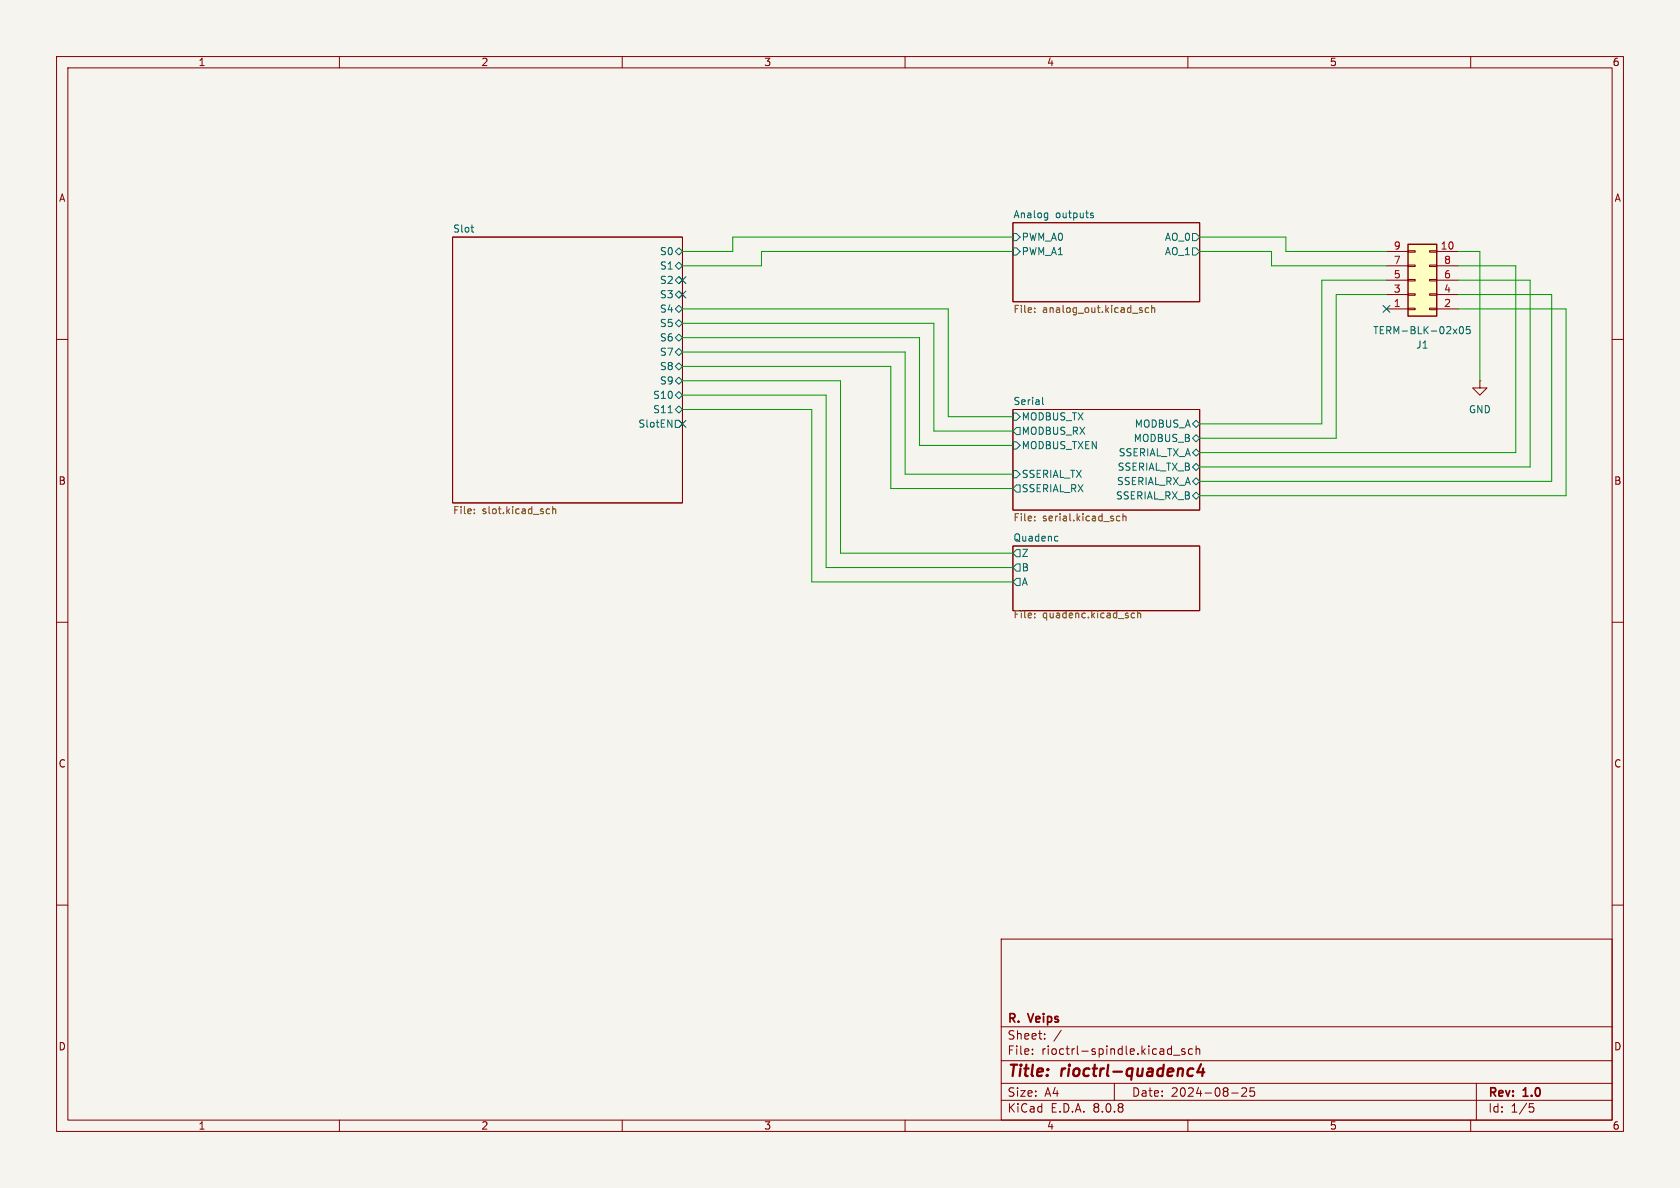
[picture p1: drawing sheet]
(kicad_sch
 (version 20231120)
 (generator "eeschema")
 (generator_version "8.0")
 (paper "A4")
 (title_block
  (title "rioctrl-quadenc4")
  (date "2024-08-25")
  (rev "${VERSION}")
  (company "R. Veips"))
 (lib_symbols
  (symbol "hadv-connectors:TERM-BLK-02x05"
   (pin_names
    (offset 1.016) hide) (exclude_from_sim no) (in_bom yes) (on_board yes)
   (property "Reference" "J" (at 1.27 7.62 0) (effects (font (size 1.27 1.27))))
   (property "Value" "TERM-BLK-02x05" (at 1.27 -7.62 0) (effects (font (size 1.27 1.27))))
   (property "Footprint" "hadv-connectors:JL15EDGRHC-35005B02" (at 0 0 0) (effects (font (size 1.27 1.27)) (hide yes)))
   (property "Datasheet" "https://www.lcsc.com/datasheet/lcsc_datasheet_2110272030_JILN-JL15EDGRHC-35005B02_C2908411.pdf" (at 0 0 0) (effects (font (size 1.27 1.27)) (hide yes)))
   (property "Description" "2x5 pin terminal block receptacle, 3.5mm pitch" (at 0 0 0) (effects (font (size 1.27 1.27)) (hide yes)))
   (property "MPN" "JL15EDGRHC-35005B02" (at 0 0 0) (effects (font (size 1.27 1.27)) (hide yes)))
   (property "Manufacturer" "JILN" (at 0 0 0) (effects (font (size 1.27 1.27)) (hide yes)))
   (property "LCSC#" "C2908411" (at 0 0 0) (effects (font (size 1.27 1.27)) (hide yes)))
   (property "MatingLCSC#" "C2908401" (at 0 0 0) (effects (font (size 1.27 1.27)) (hide yes)))
   (symbol "TERM-BLK-02x05_1_1"
    (rectangle (start -1.27 -4.953) (end 0 -5.207) (stroke (width 0.1524) (type default)) (fill (type none)))
    (rectangle (start -1.27 -2.413) (end 0 -2.667) (stroke (width 0.1524) (type default)) (fill (type none)))
    (rectangle (start -1.27 0.127) (end 0 -0.127) (stroke (width 0.1524) (type default)) (fill (type none)))
    (rectangle (start -1.27 2.667) (end 0 2.413) (stroke (width 0.1524) (type default)) (fill (type none)))
    (rectangle (start -1.27 5.207) (end 0 4.953) (stroke (width 0.1524) (type default)) (fill (type none)))
    (rectangle (start -1.27 6.35) (end 3.81 -6.35) (stroke (width 0.254) (type default)) (fill (type background)))
    (rectangle (start 3.81 -4.953) (end 2.54 -5.207) (stroke (width 0.1524) (type default)) (fill (type none)))
    (rectangle (start 3.81 -2.413) (end 2.54 -2.667) (stroke (width 0.1524) (type default)) (fill (type none)))
    (rectangle (start 3.81 0.127) (end 2.54 -0.127) (stroke (width 0.1524) (type default)) (fill (type none)))
    (rectangle (start 3.81 2.667) (end 2.54 2.413) (stroke (width 0.1524) (type default)) (fill (type none)))
    (rectangle (start 3.81 5.207) (end 2.54 4.953) (stroke (width 0.1524) (type default)) (fill (type none)))
    (pin passive line (at -5.08 5.08 0) (length 3.81) (name "Pin_1" (effects (font (size 1.27 1.27)))) (number "1" (effects (font (size 1.27 1.27)))))
    (pin passive line (at 7.62 -5.08 180) (length 3.81) (name "Pin_10" (effects (font (size 1.27 1.27)))) (number "10" (effects (font (size 1.27 1.27)))))
    (pin passive line (at 7.62 5.08 180) (length 3.81) (name "Pin_2" (effects (font (size 1.27 1.27)))) (number "2" (effects (font (size 1.27 1.27)))))
    (pin passive line (at -5.08 2.54 0) (length 3.81) (name "Pin_3" (effects (font (size 1.27 1.27)))) (number "3" (effects (font (size 1.27 1.27)))))
    (pin passive line (at 7.62 2.54 180) (length 3.81) (name "Pin_4" (effects (font (size 1.27 1.27)))) (number "4" (effects (font (size 1.27 1.27)))))
    (pin passive line (at -5.08 0 0) (length 3.81) (name "Pin_5" (effects (font (size 1.27 1.27)))) (number "5" (effects (font (size 1.27 1.27)))))
    (pin passive line (at 7.62 0 180) (length 3.81) (name "Pin_6" (effects (font (size 1.27 1.27)))) (number "6" (effects (font (size 1.27 1.27)))))
    (pin passive line (at -5.08 -2.54 0) (length 3.81) (name "Pin_7" (effects (font (size 1.27 1.27)))) (number "7" (effects (font (size 1.27 1.27)))))
    (pin passive line (at 7.62 -2.54 180) (length 3.81) (name "Pin_8" (effects (font (size 1.27 1.27)))) (number "8" (effects (font (size 1.27 1.27)))))
    (pin passive line (at -5.08 -5.08 0) (length 3.81) (name "Pin_9" (effects (font (size 1.27 1.27)))) (number "9" (effects (font (size 1.27 1.27)))))))
  (symbol "power:GND"
   (power)
   (pin_numbers hide)
   (pin_names
    (offset 0) hide) (exclude_from_sim no) (in_bom yes) (on_board yes)
   (property "Reference" "#PWR" (at 0 -6.35 0) (effects (font (size 1.27 1.27)) (hide yes)))
   (property "Value" "GND" (at 0 -3.81 0) (effects (font (size 1.27 1.27))))
   (property "Footprint" "" (at 0 0 0) (effects (font (size 1.27 1.27)) (hide yes)))
   (property "Datasheet" "" (at 0 0 0) (effects (font (size 1.27 1.27)) (hide yes)))
   (property "Description" "Power symbol creates a global label with name \"GND\" , ground" (at 0 0 0) (effects (font (size 1.27 1.27)) (hide yes)))
   (symbol "GND_0_1"
    (polyline (pts (xy 0 0) (xy 0 -1.27) (xy 1.27 -1.27) (xy 0 -2.54) (xy -1.27 -1.27) (xy 0 -1.27)) (stroke (width 0) (type default)) (fill (type none))))
   (symbol "GND_1_1"
    (pin power_in line (at 0 0 270) (length 0) (name "~" (effects (font (size 1.27 1.27)))) (number "1" (effects (font (size 1.27 1.27))))))))
 (no_connect
  (at 120.65 74.93))
 (no_connect
  (at 120.65 52.07))
 (no_connect
  (at 120.65 49.53))
 (no_connect
  (at 245.11 54.61))
 (wire
  (pts (xy 148.59 97.79) (xy 148.59 67.31))
  (stroke (width 0) (type default)))
 (wire
  (pts (xy 146.05 69.85) (xy 146.05 100.33))
  (stroke (width 0) (type default)))
 (wire
  (pts (xy 212.09 80.01) (xy 267.97 80.01))
  (stroke (width 0) (type default)))
 (wire
  (pts (xy 261.62 44.45) (xy 261.62 67.31))
  (stroke (width 0) (type default)))
 (wire
  (pts (xy 146.05 100.33) (xy 179.07 100.33))
  (stroke (width 0) (type default)))
 (wire
  (pts (xy 129.54 44.45) (xy 120.65 44.45))
  (stroke (width 0) (type default)))
 (wire
  (pts (xy 224.79 44.45) (xy 224.79 46.99))
  (stroke (width 0) (type default)))
 (wire
  (pts (xy 233.68 49.53) (xy 233.68 74.93))
  (stroke (width 0) (type default)))
 (wire
  (pts (xy 227.33 44.45) (xy 227.33 41.91))
  (stroke (width 0) (type default)))
 (wire
  (pts (xy 157.48 64.77) (xy 120.65 64.77))
  (stroke (width 0) (type default)))
 (wire
  (pts (xy 134.62 46.99) (xy 134.62 44.45))
  (stroke (width 0) (type default)))
 (wire
  (pts (xy 270.51 82.55) (xy 270.51 49.53))
  (stroke (width 0) (type default)))
 (wire
  (pts (xy 179.07 41.91) (xy 129.54 41.91))
  (stroke (width 0) (type default)))
 (wire
  (pts (xy 160.02 62.23) (xy 160.02 83.82))
  (stroke (width 0) (type default)))
 (wire
  (pts (xy 236.22 52.07) (xy 236.22 77.47))
  (stroke (width 0) (type default)))
 (wire
  (pts (xy 179.07 73.66) (xy 167.64 73.66))
  (stroke (width 0) (type default)))
 (wire
  (pts (xy 236.22 77.47) (xy 212.09 77.47))
  (stroke (width 0) (type default)))
 (wire
  (pts (xy 267.97 80.01) (xy 267.97 46.99))
  (stroke (width 0) (type default)))
 (wire
  (pts (xy 245.11 49.53) (xy 233.68 49.53))
  (stroke (width 0) (type default)))
 (wire
  (pts (xy 267.97 46.99) (xy 257.81 46.99))
  (stroke (width 0) (type default)))
 (wire
  (pts (xy 276.86 87.63) (xy 276.86 54.61))
  (stroke (width 0) (type default)))
 (wire
  (pts (xy 179.07 102.87) (xy 143.51 102.87))
  (stroke (width 0) (type default)))
 (wire
  (pts (xy 245.11 52.07) (xy 236.22 52.07))
  (stroke (width 0) (type default)))
 (wire
  (pts (xy 165.1 76.2) (xy 179.07 76.2))
  (stroke (width 0) (type default)))
 (wire
  (pts (xy 120.65 57.15) (xy 165.1 57.15))
  (stroke (width 0) (type default)))
 (wire
  (pts (xy 167.64 73.66) (xy 167.64 54.61))
  (stroke (width 0) (type default)))
 (wire
  (pts (xy 179.07 97.79) (xy 148.59 97.79))
  (stroke (width 0) (type default)))
 (wire
  (pts (xy 162.56 78.74) (xy 162.56 59.69))
  (stroke (width 0) (type default)))
 (wire
  (pts (xy 143.51 102.87) (xy 143.51 72.39))
  (stroke (width 0) (type default)))
 (wire
  (pts (xy 165.1 57.15) (xy 165.1 76.2))
  (stroke (width 0) (type default)))
 (wire
  (pts (xy 227.33 41.91) (xy 212.09 41.91))
  (stroke (width 0) (type default)))
 (wire
  (pts (xy 120.65 69.85) (xy 146.05 69.85))
  (stroke (width 0) (type default)))
 (wire
  (pts (xy 212.09 44.45) (xy 224.79 44.45))
  (stroke (width 0) (type default)))
 (wire
  (pts (xy 233.68 74.93) (xy 212.09 74.93))
  (stroke (width 0) (type default)))
 (wire
  (pts (xy 274.32 85.09) (xy 274.32 52.07))
  (stroke (width 0) (type default)))
 (wire
  (pts (xy 212.09 85.09) (xy 274.32 85.09))
  (stroke (width 0) (type default)))
 (wire
  (pts (xy 179.07 86.36) (xy 157.48 86.36))
  (stroke (width 0) (type default)))
 (wire
  (pts (xy 257.81 44.45) (xy 261.62 44.45))
  (stroke (width 0) (type default)))
 (wire
  (pts (xy 212.09 87.63) (xy 276.86 87.63))
  (stroke (width 0) (type default)))
 (wire
  (pts (xy 245.11 44.45) (xy 227.33 44.45))
  (stroke (width 0) (type default)))
 (wire
  (pts (xy 162.56 59.69) (xy 120.65 59.69))
  (stroke (width 0) (type default)))
 (wire
  (pts (xy 143.51 72.39) (xy 120.65 72.39))
  (stroke (width 0) (type default)))
 (wire
  (pts (xy 148.59 67.31) (xy 120.65 67.31))
  (stroke (width 0) (type default)))
 (wire
  (pts (xy 167.64 54.61) (xy 120.65 54.61))
  (stroke (width 0) (type default)))
 (wire
  (pts (xy 274.32 52.07) (xy 257.81 52.07))
  (stroke (width 0) (type default)))
 (wire
  (pts (xy 212.09 82.55) (xy 270.51 82.55))
  (stroke (width 0) (type default)))
 (wire
  (pts (xy 270.51 49.53) (xy 257.81 49.53))
  (stroke (width 0) (type default)))
 (wire
  (pts (xy 179.07 78.74) (xy 162.56 78.74))
  (stroke (width 0) (type default)))
 (wire
  (pts (xy 120.65 46.99) (xy 134.62 46.99))
  (stroke (width 0) (type default)))
 (wire
  (pts (xy 134.62 44.45) (xy 179.07 44.45))
  (stroke (width 0) (type default)))
 (wire
  (pts (xy 276.86 54.61) (xy 257.81 54.61))
  (stroke (width 0) (type default)))
 (wire
  (pts (xy 120.65 62.23) (xy 160.02 62.23))
  (stroke (width 0) (type default)))
 (wire
  (pts (xy 224.79 46.99) (xy 245.11 46.99))
  (stroke (width 0) (type default)))
 (wire
  (pts (xy 160.02 83.82) (xy 179.07 83.82))
  (stroke (width 0) (type default)))
 (wire
  (pts (xy 157.48 86.36) (xy 157.48 64.77))
  (stroke (width 0) (type default)))
 (wire
  (pts (xy 129.54 41.91) (xy 129.54 44.45))
  (stroke (width 0) (type default)))
 (symbol
  (lib_id "power:GND")
  (at 261.62 67.31 0)
  (unit 1)
  (exclude_from_sim no)
  (in_bom yes)
  (on_board yes)
  (dnp no)
  (fields_autoplaced yes)
  (property "Reference" "#PWR034" (at 261.62 73.66 0) (effects (font (size 1.27 1.27)) (hide yes)))
  (property "Value" "GND" (at 261.62 72.39 0) (effects (font (size 1.27 1.27))))
  (property "Footprint" "" (at 261.62 67.31 0) (effects (font (size 1.27 1.27)) (hide yes)))
  (property "Datasheet" "" (at 261.62 67.31 0) (effects (font (size 1.27 1.27)) (hide yes)))
  (property "Description" "Power symbol creates a global label with name \"GND\" , ground" (at 261.62 67.31 0) (effects (font (size 1.27 1.27)) (hide yes)))
  (pin "1"))
 (symbol
  (lib_id "hadv-connectors:TERM-BLK-02x05")
  (at 250.19 49.53 0)
  (mirror x)
  (unit 1)
  (exclude_from_sim no)
  (in_bom yes)
  (on_board yes)
  (dnp no)
  (property "Reference" "J1" (at 251.46 60.96 0) (effects (font (size 1.27 1.27))))
  (property "Value" "TERM-BLK-02x05" (at 251.46 58.42 0) (effects (font (size 1.27 1.27))))
  (property "Footprint" "hadv-connectors:JL15EDGRHC-35005B02" (at 250.19 49.53 0) (effects (font (size 1.27 1.27)) (hide yes)))
  (property "Datasheet" "https://www.lcsc.com/datasheet/lcsc_datasheet_2110272030_JILN-JL15EDGRHC-35005B02_C2908411.pdf" (at 250.19 49.53 0) (effects (font (size 1.27 1.27)) (hide yes)))
  (property "Description" "2x5 pin terminal block receptacle, 3.5mm pitch" (at 250.19 49.53 0) (effects (font (size 1.27 1.27)) (hide yes)))
  (property "MPN" "JL15EDGRHC-35005B02" (at 250.19 49.53 0) (effects (font (size 1.27 1.27)) (hide yes)))
  (property "Manufacturer" "JILN" (at 250.19 49.53 0) (effects (font (size 1.27 1.27)) (hide yes)))
  (property "LCSC#" "C2908411" (at 250.19 49.53 0) (effects (font (size 1.27 1.27)) (hide yes)))
  (property "MatingLCSC#" "C2908401" (at 250.19 49.53 0) (effects (font (size 1.27 1.27)) (hide yes)))
  (pin "9")
  (pin "2")
  (pin "10")
  (pin "5")
  (pin "6")
  (pin "7")
  (pin "8")
  (pin "1")
  (pin "3")
  (pin "4"))
 (sheet
  (at 80.01 41.91)
  (size 40.64 46.99)
  (fields_autoplaced yes)
  (stroke (width 0.1524) (type solid))
  (fill (color 0 0 0 0.0000))
  (property "Sheetname" "Slot" (at 80.01 41.1984 0) (effects (font (size 1.27 1.27)) (justify left bottom)))
  (property "Sheetfile" "slot.kicad_sch" (at 80.01 89.4846 0) (effects (font (size 1.27 1.27)) (justify left top)))
  (pin "S0" bidirectional (at 120.65 44.45 0) (effects (font (size 1.27 1.27)) (justify right)))
  (pin "S4" bidirectional (at 120.65 54.61 0) (effects (font (size 1.27 1.27)) (justify right)))
  (pin "S1" bidirectional (at 120.65 46.99 0) (effects (font (size 1.27 1.27)) (justify right)))
  (pin "S5" bidirectional (at 120.65 57.15 0) (effects (font (size 1.27 1.27)) (justify right)))
  (pin "S2" bidirectional (at 120.65 49.53 0) (effects (font (size 1.27 1.27)) (justify right)))
  (pin "S3" bidirectional (at 120.65 52.07 0) (effects (font (size 1.27 1.27)) (justify right)))
  (pin "S6" bidirectional (at 120.65 59.69 0) (effects (font (size 1.27 1.27)) (justify right)))
  (pin "S8" bidirectional (at 120.65 64.77 0) (effects (font (size 1.27 1.27)) (justify right)))
  (pin "S7" bidirectional (at 120.65 62.23 0) (effects (font (size 1.27 1.27)) (justify right)))
  (pin "S9" bidirectional (at 120.65 67.31 0) (effects (font (size 1.27 1.27)) (justify right)))
  (pin "S11" bidirectional (at 120.65 72.39 0) (effects (font (size 1.27 1.27)) (justify right)))
  (pin "S10" bidirectional (at 120.65 69.85 0) (effects (font (size 1.27 1.27)) (justify right)))
  (pin "SlotEN" output (at 120.65 74.93 0) (effects (font (size 1.27 1.27)) (justify right))))
 (sheet
  (at 179.07 72.39)
  (size 33.02 17.78)
  (fields_autoplaced yes)
  (stroke (width 0.1524) (type solid))
  (fill (color 0 0 0 0.0000))
  (property "Sheetname" "Serial" (at 179.07 71.6784 0) (effects (font (size 1.27 1.27)) (justify left bottom)))
  (property "Sheetfile" "serial.kicad_sch" (at 179.07 90.7546 0) (effects (font (size 1.27 1.27)) (justify left top)))
  (pin "SSERIAL_TX" input (at 179.07 83.82 180) (effects (font (size 1.27 1.27)) (justify left)))
  (pin "SSERIAL_RX" output (at 179.07 86.36 180) (effects (font (size 1.27 1.27)) (justify left)))
  (pin "MODBUS_TX" input (at 179.07 73.66 180) (effects (font (size 1.27 1.27)) (justify left)))
  (pin "MODBUS_TXEN" input (at 179.07 78.74 180) (effects (font (size 1.27 1.27)) (justify left)))
  (pin "MODBUS_RX" output (at 179.07 76.2 180) (effects (font (size 1.27 1.27)) (justify left)))
  (pin "MODBUS_A" bidirectional (at 212.09 74.93 0) (effects (font (size 1.27 1.27)) (justify right)))
  (pin "MODBUS_B" bidirectional (at 212.09 77.47 0) (effects (font (size 1.27 1.27)) (justify right)))
  (pin "SSERIAL_TX_B" bidirectional (at 212.09 82.55 0) (effects (font (size 1.27 1.27)) (justify right)))
  (pin "SSERIAL_TX_A" bidirectional (at 212.09 80.01 0) (effects (font (size 1.27 1.27)) (justify right)))
  (pin "SSERIAL_RX_A" bidirectional (at 212.09 85.09 0) (effects (font (size 1.27 1.27)) (justify right)))
  (pin "SSERIAL_RX_B" bidirectional (at 212.09 87.63 0) (effects (font (size 1.27 1.27)) (justify right))))
 (sheet
  (at 179.07 39.37)
  (size 33.02 13.97)
  (fields_autoplaced yes)
  (stroke (width 0.1524) (type solid))
  (fill (color 0 0 0 0.0000))
  (property "Sheetname" "Analog outputs" (at 179.07 38.6584 0) (effects (font (size 1.27 1.27)) (justify left bottom)))
  (property "Sheetfile" "analog_out.kicad_sch" (at 179.07 53.9246 0) (effects (font (size 1.27 1.27)) (justify left top)))
  (pin "PWM_A0" input (at 179.07 41.91 180) (effects (font (size 1.27 1.27)) (justify left)))
  (pin "PWM_A1" input (at 179.07 44.45 180) (effects (font (size 1.27 1.27)) (justify left)))
  (pin "AO_0" output (at 212.09 41.91 0) (effects (font (size 1.27 1.27)) (justify right)))
  (pin "AO_1" output (at 212.09 44.45 0) (effects (font (size 1.27 1.27)) (justify right))))
 (sheet
  (at 179.07 96.52)
  (size 33.02 11.43)
  (fields_autoplaced yes)
  (stroke (width 0.1524) (type solid))
  (fill (color 0 0 0 0.0000))
  (property "Sheetname" "Quadenc" (at 179.07 95.8084 0) (effects (font (size 1.27 1.27)) (justify left bottom)))
  (property "Sheetfile" "quadenc.kicad_sch" (at 179.07 107.8996 0) (effects (font (size 1.27 1.27)) (justify left top)))
  (pin "Z" output (at 179.07 97.79 180) (effects (font (size 1.27 1.27)) (justify left)))
  (pin "A" output (at 179.07 102.87 180) (effects (font (size 1.27 1.27)) (justify left)))
  (pin "B" output (at 179.07 100.33 180) (effects (font (size 1.27 1.27)) (justify left))))
 (sheet_instances
  (path ""
   (page "1"))))
